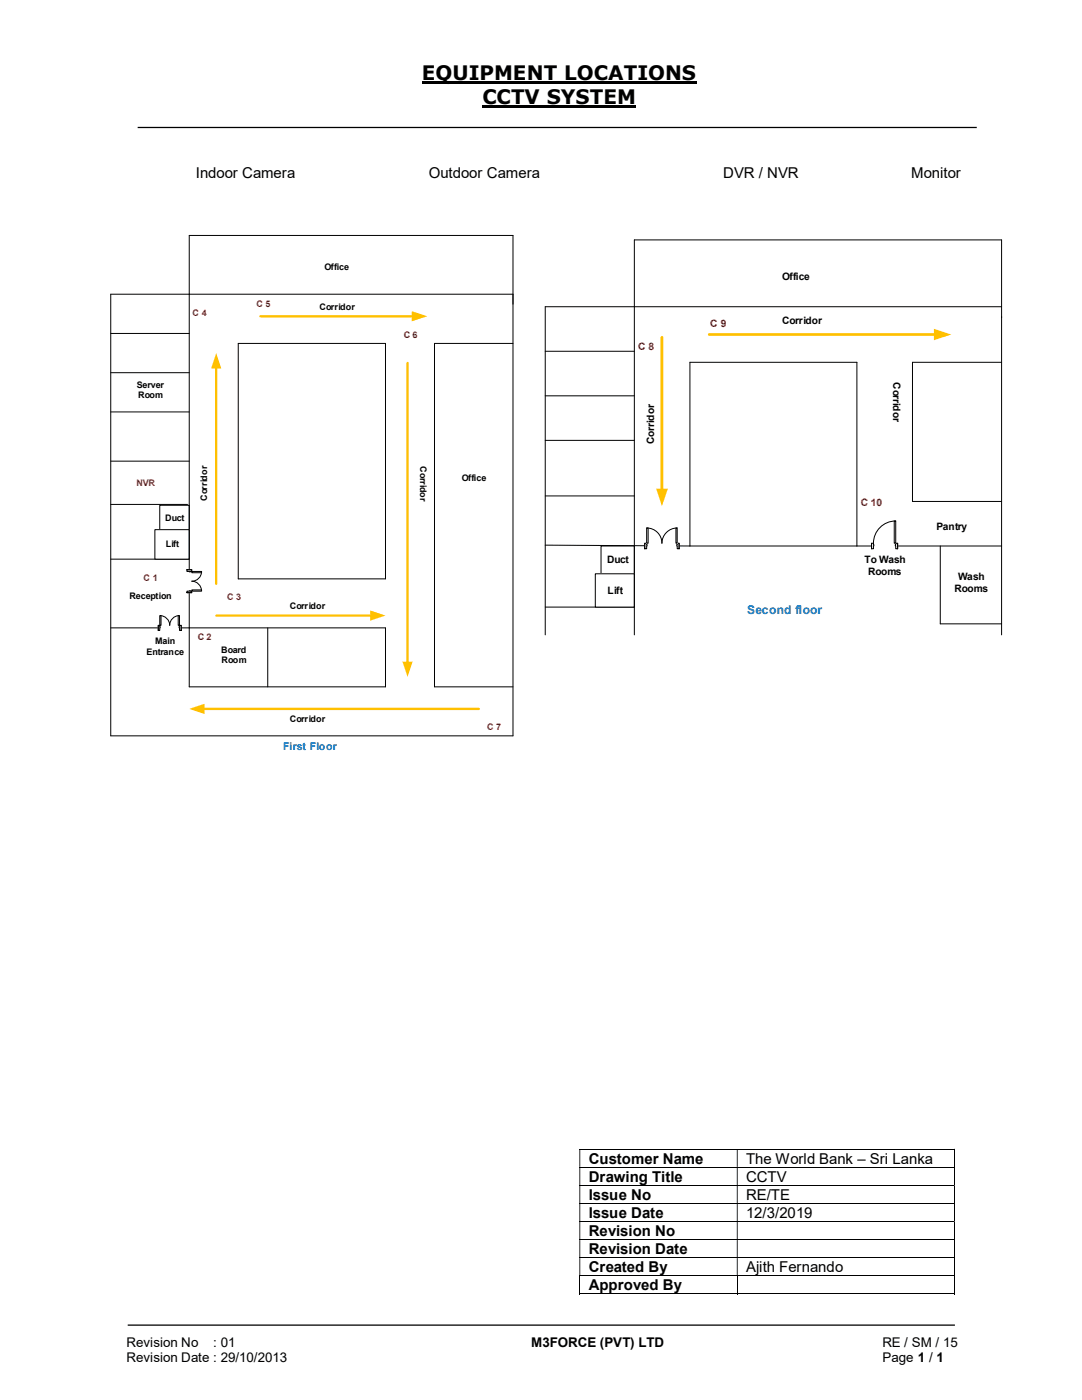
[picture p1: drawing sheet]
<svg xmlns="http://www.w3.org/2000/svg" width="216mm" height="279mm" viewBox="0 0 216 279" stroke-linecap="round" stroke-linejoin="round" font-family="sans-serif">
<path d="M84.2 16.5h54.8M96.3 21.3h30.7" fill="none" stroke="#000" stroke-width=".42"/>
<path d="M27.5 25.4h167.4M25.5 264.5h165" fill="none" stroke="#000" stroke-width=".25"/>
<g fill="none" stroke="#000" stroke-width=".2">
<path d="M22.1 58.7h15.7v-11.7h64.6v13.7M22.1 66.5h15.7M22.1 74.4h15.7M47.5 68.5h29.4v47h-29.4M86.7 68.5v68.6h15.7M22.1 82.2h15.7M22.1 92h15.7M22.1 100.7h15.3M22.1 111.6h15.7M22.1 125.3h15.7v11.8h39.1v-11.8M53.4 125.3v11.8M115.6 229.4h74.8"/>
<path d="M115.6 233h74.8M115.6 236.6h74.8M190.5 229.4v3.5M190.5 233v3.5M190.5 236.7v3.4M115.6 240.2h74.8M115.6 243.8h74.8M115.6 247.4h74.8M115.6 251h74.8M115.6 254.6h74.8M115.6 258.2h31.4M115.7 254.7v3.6"/>
<path d="M147.1 254.7v3.6M147.2 258.2h43.2M190.5 240.2v3.5M190.5 243.8v3.5M190.5 247.5v3.4M190.5 251.1v3.5M190.5 254.7v3.6"/>
</g>
<g fill="#000">
<path d="M190.4 229.3h.1v.1h-.1zM115.6 229.4h.2v3.5h-.2zM147 229.4h.2v3.5h-.2z" fill-rule="evenodd"/>
<path d="M190.4 232.9h.1v.1h-.1zM115.6 233h.2v3.5h-.2zM147 233h.2v3.5h-.2z" fill-rule="evenodd"/>
<path d="M190.4 236.5h.1v.2h-.1zM115.6 236.7h.2v3.4h-.2zM147 236.7h.2v3.4h-.2z" fill-rule="evenodd"/>
<path d="M190.4 240.1h.1v.1h-.1zM115.6 240.2h.2v3.5h-.2zM147 240.2h.2v3.5h-.2z" fill-rule="evenodd"/>
<path d="M190.4 243.7h.1v.1h-.1zM115.6 243.8h.2v3.5h-.2zM147 243.8h.2v3.5h-.2z" fill-rule="evenodd"/>
<path d="M190.4 247.3h.1v.2h-.1zM115.6 247.5h.2v3.4h-.2zM147 247.5h.2v3.4h-.2z" fill-rule="evenodd"/>
<path d="M190.4 250.9h.1v.2h-.1zM115.6 251.1h.2v3.5h-.2zM147 251.1h.2v3.5h-.2z" fill-rule="evenodd"/>
</g>
<path d="M190.4 254.6h.1v.1h-.1zM190.4 258.1h.1v.2h-.1z" fill="#000"/>
<path d="M31.9 100.8h5.9v4.9h-5.9z" fill="#fff"/>
<path d="M31.9 100.8h5.9v4.9h-5.9z" fill="none" stroke="#000" stroke-width=".2"/>
<path d="M30.9 105.7h6.9v5.9h-6.9z" fill="#fff"/>
<path d="M22.1 58.7v88.2h80.3v-88.2h-64.6v66.6h39.1M47.5 68.5v47M86.7 68.5h15.7M30.9 105.7h6.9v5.9h-6.9z" fill="none" stroke="#000" stroke-width=".2"/>
<path d="M31.6 124.8h4.6v1h-4.6z" fill="#fff"/>
<path d="M31.6 124.8h4.6v1h-4.6z" fill="none" stroke="#fff" stroke-width=".2"/>
<path d="M35.8 124.8v1h.4v-1zM31.6 124.8h.3v1h-.3z" fill-rule="evenodd" fill="#fff"/>
<path d="M31.9 125.1v-.3h-.3v1h.3v-.5M35.8 125.1v-.3h.4v1h-.4v-.5" fill="none" stroke="#000" stroke-width=".2"/>
<path d="M35.7 125.1l.1 .2zM31.9 125.1l.1 .2z" fill-rule="evenodd" fill="#fff"/>
<path d="M31.6 124.8v1M31.9 122.9a1.98 1.98 0 0 1 2 1.9 1.94 1.94 0 0 1 1.9-1.9M31.9 125.1v.2M35.8 125.1v.2M36.2 124.8v1" fill="none" stroke="#000" stroke-width=".2"/>
<path d="M31.9 122.9h.2v1.9h-.2z" fill-rule="evenodd" fill="#fff"/>
<path d="M31.9 122.9h.2v1.9h-.2z" fill="none" stroke="#000" stroke-width=".2"/>
<path d="M35.6 122.9h.2v1.9h-.2z" fill-rule="evenodd" fill="#fff"/>
<path d="M35.6 122.9h.2v1.9h-.2z" fill="none" stroke="#000" stroke-width=".2"/>
<path d="M37.3 113.7h1v4.6h-1z" fill-rule="evenodd" fill="#fff"/>
<path d="M37.3 113.7h1v4.6h-1z" fill="none" stroke="#fff" stroke-width=".2"/>
<path d="M37.3 118v.3h1v-.3zM37.3 113.7h1v.3h-1z" fill-rule="evenodd" fill="#fff"/>
<path d="M37.8 118h-.5v.3h1v-.3h-.3M37.8 114h-.5v-.3h1v.3h-.3" fill="none" stroke="#000" stroke-width=".2"/>
<path d="M37.8 117.9l.2 .1zM37.8 114l.2 .1z" fill-rule="evenodd" fill="#fff"/>
<path d="M37.3 118.3h1M37.3 113.7h1M37.8 118h.2M37.8 114h.2M40.2 114a1.94 1.94 0 0 1-1.9 2 1.98 1.98 0 0 1 1.9 2" fill="none" stroke="#000" stroke-width=".2"/>
<path d="M38.3 114h1.9v.3h-1.9z" fill="#fff"/>
<path d="M38.3 114h1.9v.3h-1.9z" fill="none" stroke="#000" stroke-width=".2"/>
<path d="M38.3 117.7h1.9v.3h-1.9z" fill="#fff"/>
<path d="M38.3 117.7h1.9v.3h-1.9z" fill="none" stroke="#000" stroke-width=".2"/>
<path d="M51.9 63.1h30.5" fill="none" stroke="#ffc000" stroke-width=".47"/>
<path d="M82.2 62.1l3.1 1-3.1 1z" fill="#ffc000"/>
<path d="M81.3 72.4v59.9" fill="none" stroke="#ffc000" stroke-width=".47"/>
<path d="M80.3 132h2l-1 3.1z" fill="#ffc000"/>
<path d="M43.1 73.3v43.2" fill="none" stroke="#ffc000" stroke-width=".47"/>
<path d="M43.1 70.5l1.1 3h-2.1z" fill="#ffc000"/>
<path d="M43.2 122.9h30.9" fill="none" stroke="#ffc000" stroke-width=".47"/>
<path d="M73.9 121.8l3 1.1-3 1z" fill="#ffc000"/>
<path d="M40.6 141.5h54.9" fill="none" stroke="#ffc000" stroke-width=".47"/>
<path d="M37.8 141.5l3-1v2z" fill="#ffc000"/>
<path d="M108.8 70.1h17.8M108.8 61.2h17.8v-13.3h73.3v15.5M108.8 79h17.8M137.7 72.3h33.3v36.7M182.1 72.3v27.8h17.8M108.8 87.9h17.8M108.8 99h17.8M108.8 108.8l28.9 .2h62.2M187.6 109v15.5h12.3M108.8 121.2h17.8" fill="none" stroke="#000" stroke-width=".2"/>
<path d="M119.9 109h6.7v5.5h-6.7z" fill="#fff"/>
<path d="M119.9 109h6.7v5.5h-6.7z" fill="none" stroke="#000" stroke-width=".2"/>
<path d="M118.8 114.5h7.8v6.7h-7.8z" fill="#fff"/>
<path d="M108.8 61.2v65.5M182.1 72.3h17.8M199.9 61.2h-73.3v65.5M118.8 114.5h7.8v6.7h-7.8z" fill="none" stroke="#000" stroke-width=".2"/>
<path d="M141.5 66.8h45.1" fill="none" stroke="#ffc000" stroke-width=".55"/>
<path d="M186.4 65.6l3.4 1.2-3.4 1.1z" fill="#ffc000"/>
<path d="M132.1 67.3v30.5" fill="none" stroke="#ffc000" stroke-width=".55"/>
<path d="M130.9 97.5h2.4l-1.2 3.5z" fill="#ffc000"/>
<path d="M128.7 108.4h6.8v1.2h-6.8z" fill="#fff"/>
<path d="M128.7 108.4h6.8v1.2h-6.8z" fill="none" stroke="#fff" stroke-width=".2"/>
<path d="M135.1 108.4v1.1h.4v-1.1zM128.7 108.4h.3v1.1h-.3z" fill-rule="evenodd" fill="#fff"/>
<path d="M129 108.7v-.3h-.3v1.1h.3v-.5M135.1 108.7v-.3h.4v1.1h-.4v-.5" fill="none" stroke="#000" stroke-width=".2"/>
<path d="M135 108.7l.1 .3zM129 108.7l.1 .3z" fill-rule="evenodd" fill="#fff"/>
<path d="M128.7 108.4v1.1M129 105.4a3 3 0 0 1 3.1 3 3.1 3.1 0 0 1 3-3M129 108.7v.3M135.1 108.7v.3M135.5 108.4v1.1" fill="none" stroke="#000" stroke-width=".2"/>
<path d="M129 105.4h.3v3h-.3z" fill-rule="evenodd" fill="#fff"/>
<path d="M129 105.4h.3v3h-.3z" fill="none" stroke="#000" stroke-width=".2"/>
<path d="M134.9 105.4h.2v3h-.2z" fill-rule="evenodd" fill="#fff"/>
<path d="M137.7 72.3v36.7M134.9 105.4h.2v3h-.2z" fill="none" stroke="#000" stroke-width=".2"/>
<path d="M173.9 108.4h5.2v1.2h-5.2z" fill="#fff"/>
<path d="M173.9 108.4h5.2v1.2h-5.2z" fill="none" stroke="#fff" stroke-width=".2"/>
<path d="M178.7 108.4v1.1h.4v-1.1zM173.9 108.4h.4v1.1h-.4z" fill-rule="evenodd" fill="#fff"/>
<path d="M174.3 108.7v-.3h-.4v1.1h.4v-.5M178.7 108.7v-.3h.4v1.1h-.4v-.5" fill="none" stroke="#000" stroke-width=".2"/>
<path d="M178.6 108.7l.1 .3zM174.3 108.7l.1 .3z" fill-rule="evenodd" fill="#fff"/>
<path d="M173.9 108.4v1.1M174.3 108.7v.3M178.7 108.7v.3M178.7 104a4.4 4.4 0 0 0-4.4 4.4M179.1 108.4v1.1" fill="none" stroke="#000" stroke-width=".2"/>
<path d="M178.4 104h.3v4.4h-.3z" fill-rule="evenodd" fill="#fff"/>
<path d="M199.9 63.2v63.5M178.4 104h.3v4.4h-.3z" fill="none" stroke="#000" stroke-width=".2"/>
<g font-size="4">
<text x="84.2" y="16">EQUIPMENT LOCATIONS</text>
<text x="96.3" y="20.8">CCTV SYSTEM</text>
</g>
<g font-size="3">
<text x="39.1" y="35.5">Indoor Camera</text>
<text x="85.6" y="35.5">Outdoor Camera</text>
<text x="144.3" y="35.5">DVR / NVR</text>
<text x="181.8" y="35.5">Monitor</text>
<text x="117.5" y="232.2">Customer Name</text>
<text x="148.9" y="232.2">The World Bank – Sri Lanka</text>
<text x="117.5" y="235.8">Drawing Title</text>
<text x="117.5" y="239.5">Issue No</text>
<text x="148.9" y="235.8">CCTV</text>
<text x="148.9" y="239.5">RE/TE</text>
<text x="117.5" y="243">Issue Date</text>
<text x="148.9" y="243">12/3/2019</text>
<text x="117.5" y="246.7">Revision No</text>
<text x="117.5" y="250.3">Revision Date</text>
<text x="117.5" y="253.9">Created By</text>
<text x="117.5" y="257.5">Approved By</text>
<text x="148.9" y="253.9">Ajith Fernando</text>
</g>
<g font-size="2.7">
<text x="25.2" y="268.8">Revision No</text>
<text x="42.6" y="268.8">: 01</text>
<text x="106" y="268.8">M3FORCE (PVT) LTD</text>
<text x="176.1" y="268.8">RE / SM / 15</text>
<text x="25.2" y="271.8">Revision Date : 29/10/2013</text>
<text x="176.1" y="271.8">Page 1 / 1</text>
</g>
<text font-size="2.4" fill="#0070c0" x="149.1" y="122.5">Second floor</text>
<text font-size="2.1" fill="#0070c0" x="56.5" y="149.8">First Floor</text>
<g font-size="2">
<text x="156" y="55.8">Office</text>
<text x="156" y="64.7">Corridor</text>
<text x="178.2" y="76.3" transform="rotate(90 178.2 76.3)">Corridor</text>
<text x="130.6" y="88.6" transform="rotate(-90 130.6 88.6)">Corridor</text>
<text x="186.9" y="105.8">Pantry</text>
<text x="121.2" y="112.4">Duct</text>
<text x="172.5" y="112.4">To Wash</text>
<text x="121.2" y="118.5">Lift</text>
<text x="173.2" y="114.7">Rooms</text>
<text x="190.5" y="118.1">Rooms</text>
<text x="191.2" y="115.7">Wash</text>
</g>
<g font-size="2" fill="#c00000">
<text x="141.7" y="65.2">C 9</text>
<text x="127.3" y="69.9">C 8</text>
<text x="171.7" y="101">C 10</text>
</g>
<g font-size="1.8">
<text x="64.7" y="53.9">Office</text>
<text x="63.8" y="61.8">Corridor</text>
<text x="27.3" y="77.4">Server</text>
<text x="27.6" y="79.5">Room</text>
<text x="83.8" y="93" transform="rotate(90 83.8 93)">Corridor</text>
<text x="41.3" y="100" transform="rotate(-90 41.3 100)">Corridor</text>
<text x="92.2" y="96.1">Office</text>
<text x="33" y="103.9">Duct</text>
<text x="33.1" y="109.3">Lift</text>
<text x="25.8" y="119.5">Reception</text>
<text x="57.8" y="121.5">Corridor</text>
<text x="29.3" y="130.6">Entrance</text>
<text x="31" y="128.6">Main</text>
<text x="44.2" y="130.3">Board</text>
<text x="44.2" y="132.3">Room</text>
<text x="57.8" y="144">Corridor</text>
</g>
<g font-size="1.8" fill="#c00000">
<text x="38.4" y="63">C 4</text>
<text x="51.2" y="61.3">C 5</text>
<text x="80.6" y="67.4">C 6</text>
<text x="27.2" y="97">NVR</text>
<text x="28.7" y="115.9">C 1</text>
<text x="45.3" y="119.8">C 3</text>
<text x="39.5" y="127.6">C 2</text>
<text x="97.2" y="145.7">C 7</text>
</g>
</svg>
